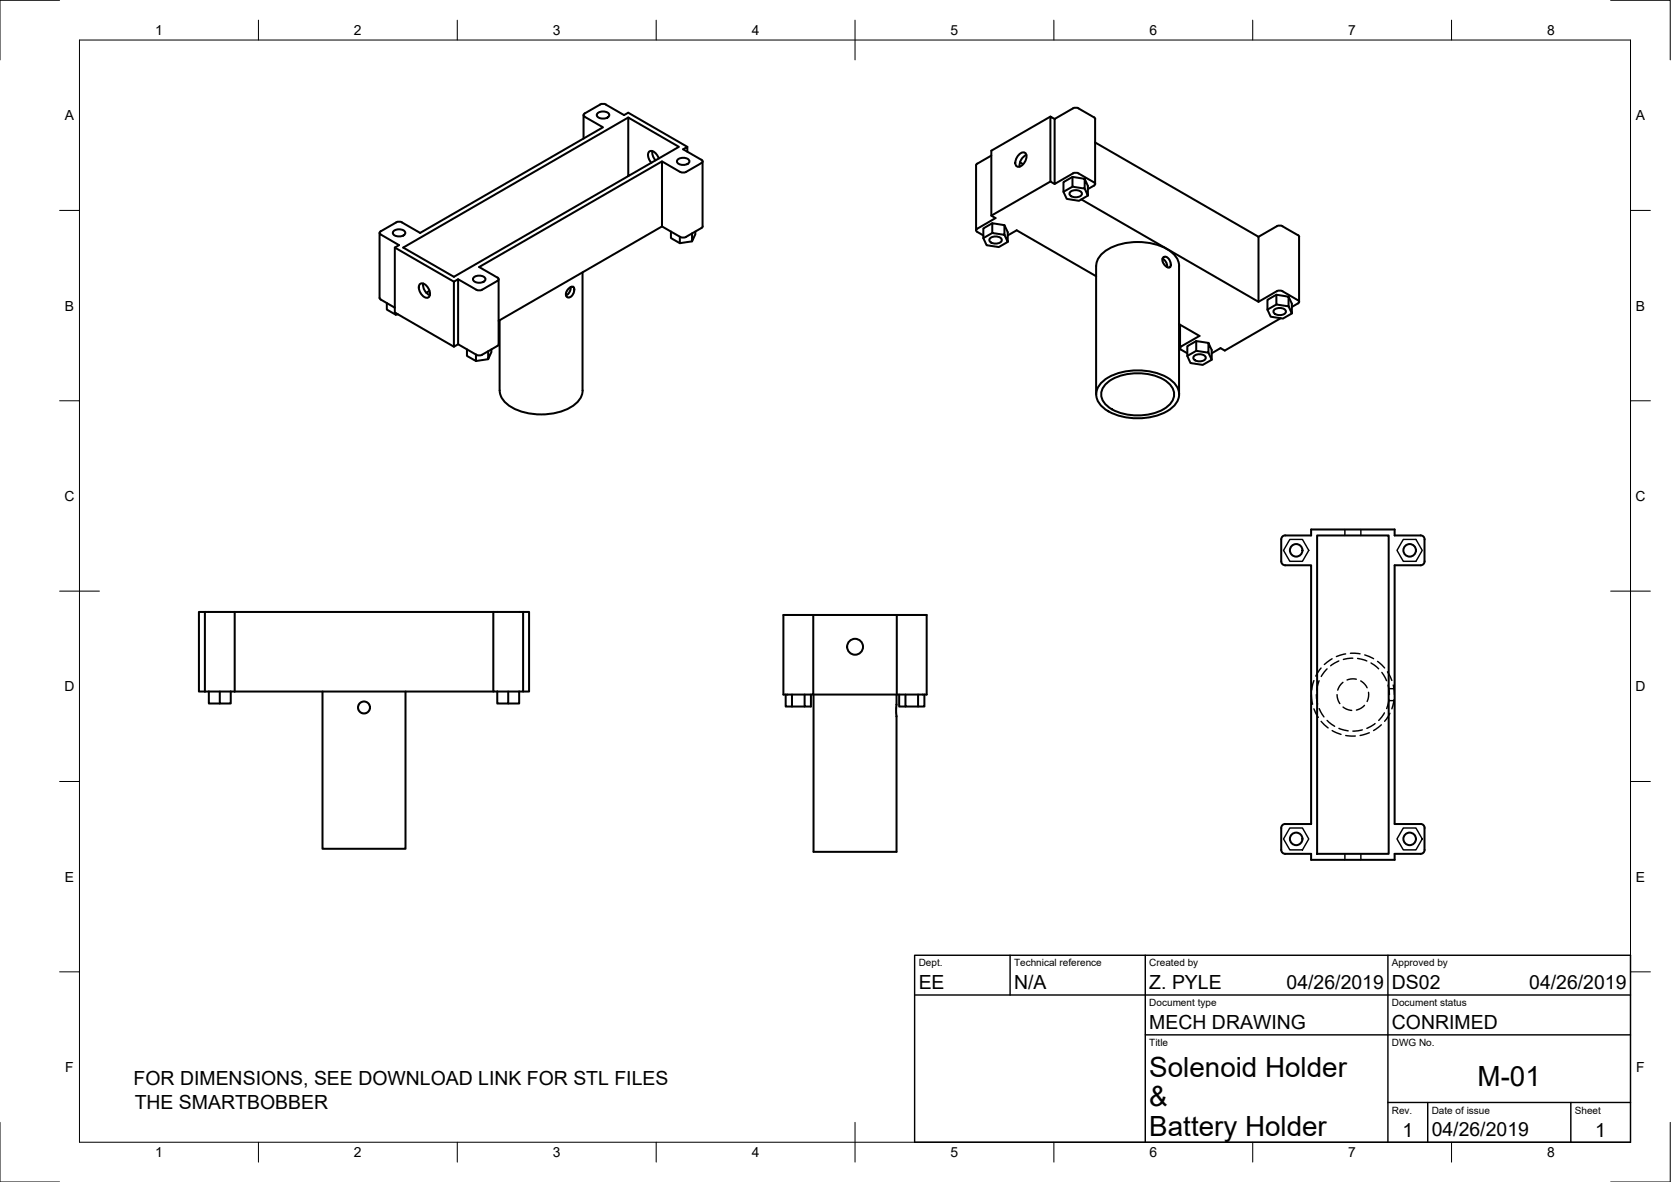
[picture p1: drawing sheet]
<svg xmlns="http://www.w3.org/2000/svg" width="420mm" height="297mm" viewBox="0 0 420 297" stroke-linecap="round" stroke-linejoin="round" font-family="sans-serif">
<!-- layer: Hidden -->
<g fill="none" stroke="#000" stroke-width=".36">
<path d="M324.3 135.6h3.2l1.6 2.7-1.6 2.8h-3.2l-1.6-2.8zM338.2 133.1v1.5M342.2 133.1v1.5M352.8 135.6h3.2l1.6 2.7-1.6 2.8h-3.2l-1.5-2.8zM329.7 174.6l.3 2.4M330.4 178.1l1.1 2.2M330.4 171l-.6 2.4M331 174.6l.3 2.3M331.7 171.1l-.6 2.3M331.7 178.1l1.2 2.1M332.2 167.9l-1.4 2M333.7 168.1l-1.5 1.9"/>
<path d="M334.9 165.6l-1.9 1.4M336.2 174.6l.2 1.1 .5 1.1M336.6 166.1l-2 1.2M337.7 171.5l-.9 .9-.4 1M337.7 177.7l.8 .5 1.4 .3M338.3 164.3l-2.3 .7M339.6 164.2l2.4 .1M340.1 165.4l-2.3 .3M341 170.7l-1.4-.1-.9 .3M341.4 165.5l2.3 .6M342.1 171.1l1.1 .9 .5 .8M343.1 177.3l-.8 .6-1.2 .5"/>
<path d="M343.2 164.6l2.2 .9M344.1 174v1.1l-.4 1.2M344.7 166.6l1.9 1.5M346.4 166.2l1.7 1.7M347.5 169l1.1 2.1M348.1 179.1l-1.4 1.9M348.9 168.8l1.1 2.2M349 172.2l.4 2.3M349.2 173.1h1.3M349.2 176.1h1.3M349.3 175.8l-.6 2.3M349.5 179.2l-1.4 2.1"/>
<path d="M350.3 172.2l.3 2.3M350.5 175.8l-.5 2.3M332.2 181.3l1.7 1.6M333.7 181l1.9 1.5M335 183.6l2.2 1M336.7 183l2.3 .7M338.4 184.8l2.4 .2M342.5 183.4l-2.3 .3M344.3 184.1l-2.3 .7M345.8 181.8l-2.1 1.2M347.3 182.1l-1.9 1.5M324.3 208.1h3.2l1.6 2.7-1.6 2.8h-3.2l-1.6-2.8z"/>
<path d="M338.2 214.6v1.5M342.2 214.6v1.5M352.8 208.1h3.2l1.6 2.7-1.6 2.8h-3.2l-1.5-2.8z"/>
</g>
<!-- layer: Visible -->
<g fill="none" stroke="#000" stroke-width=".51">
<path d="M146.7 28.9v5.9M147 29.3l4.6 2.7-46 26.5-4.5-2.6-.8-.2-.7 .2-3.9 2.2M147 28.5l3.9-2.2 1.1-.2 4.9 2.8 1.1-.6 14.8 8.6M147 28.5l-.3 .4 .3 .4M150.2 28.5a2.07 2.07 0 0 1 3 .3 1.36 1.36 0 0 1-1.8 1 .94 .94 0 0 1-1-.3 .94 .94 0 0 1-.2-1zM158 29.5l-56.6 32.7 12.7 7.4 56.6-32.7-12.7-7.4v14.7M164 38l.1 .9 .7 1.4M165.6 39.8a1.94 1.94 0 0 0-2.4-1.7 2.2 2.2 0 0 0 .6 2.8M172.8 38.1v-1.2l-1 .6 4.6 2.6 .3 .5-.3 .4-3.9 2.2M249.3 39.1l-3.6 2-.3 .4v16.4M256.3 38.8a1 1 0 0 1 1.4-.4 1 1 0 0 1 .4 1.4l-.4 .9a1.63 1.63 0 0 1-2.1 1 2.4 2.4 0 0 1 .7-2.9zM258.1 38.9a2.92 2.92 0 0 0-1.7 3"/>
<path d="M264.1 29.3l-14.8 8.6v16.3l1 .6-4.8 2.8v.5l.2 .2 1.5 .9M265.2 29.9l-1.1-.6v16.3l1.1 .6M275.4 35.8l41 23.7v16.3l-44.5-25.7M275.4 29.9v16.3M275.4 29.9l-.2-.3-4-2.4-.7-.1-.7 .1-4.6 2.7v16.3l4.6-2.6 1.1-.2 4.4 2.6v.4l-.2 .2-1.6 .9M95.4 58.5v16.4l.3 .4M95.7 58.1l-.3 .4 .3 .4 4.6 2.7-1 .6v16.3l14.8 8.6M98.9 58.1a2.07 2.07 0 0 1 3 .3 1.36 1.36 0 0 1-1.8 1 .94 .94 0 0 1-1-.2 .94 .94 0 0 1-.2-1.1zM166.5 40.6l4.5 2.6M168.7 58.2v1.6l2.2 1.3M170.4 40.1a2.07 2.07 0 0 1 2.9 .3 1.36 1.36 0 0 1-1.8 1 .94 .94 0 0 1-1-.2 .94 .94 0 0 1-.1-1.1zM170.9 59.5v1.6l3.1-.5"/>
<path d="M171.1 43.2l.7 .2 .7-.2M174.8 58.2v.7l-.8 1.7v-1.9M176.7 40.6v16.3M176.7 56.9l-.3 .4-3.9 2.2-.7 .2-.7-.2-4.6-2.6M248.9 59.9a2.07 2.07 0 0 1 3 .3 1.36 1.36 0 0 1-1.8 1 .94 .94 0 0 1-1-.2 .94 .94 0 0 1-.2-1.1zM249.5 56.1l3.1 .5v2.4l-3.1-.4zM249.5 56.1l-2.3 1.3v2.4l.9 1.8 3 .5 2.3-1.3M249.5 58.6l-2.3 1.2M252.6 56.6l.8 1.7v2.5l-.8-1.8M253.4 59.2l2.2-1.3 20 11.5M256.5 40.8l.8 .5M264.1 45.6l-14.8 8.6"/>
<path d="M269.1 48.3a2.07 2.07 0 0 1 2.9 .2 1.36 1.36 0 0 1-1.8 1.1 .94 .94 0 0 1-1-.3 .94 .94 0 0 1-.1-1zM269.7 44.5l-2.3 1.3v2.4l.8 1.8 3.1 .5 2.2-1.3M269.7 46.9l-2.3 1.3M272.7 44.9l-3-.4v2.4l3 .5v-2.5l.8 1.8v2.5l-.8-1.8M321 56.9l-4.6 2.6M321.1 56.8l.7-.1 .7 .1M322.5 56.9l3.9 2.2 .3 .4M326.6 59.5v16.3M95.7 75.3l3.6 2M97.3 76.2v1.6l2.2 1.3 .6-.1M99.3 62.2l14.8 8.6M99.5 78.7v.4"/>
<path d="M105.6 71.4a1.63 1.63 0 0 1 2.1 1 1.63 1.63 0 0 1-.2 2.4 2.49 2.49 0 0 1-1.9-3.4zM106.4 71.2a2.92 2.92 0 0 0 1.7 3M108 73.1l-.8 .5M115.2 70.2l-1.1 .6v16.3l1.1-.6M119.1 69.8a2.07 2.07 0 0 1 2.9 .2 1.36 1.36 0 0 1-1.8 1.1 .94 .94 0 0 1-1-.3 .94 .94 0 0 1-.1-1zM119.8 72.8l.7 .2 .7-.2 3.9-2.2 .3-.4-.3-.4-4.6-2.7 46-26.5v16.3l-41.1 23.7M119.8 72.8l-4.6-2.6v16.3l4.6 2.7M125.4 70.2v16.3M143 72.5l.6-.4 .4-.1 .3 .3 .1 .7-.6 1.3-.5 .4-.5 .1-.4-.4-.1-.5 .2-.8zM143.5 72.1l-.3 1.4-.9 .7M146.5 68.4v29.7a5.6 5.6 0 0 1-4.1 4.8 16 16 0 0 1-14.6-1.1 4.9 4.9 0 0 1-2.2-3.7M292.3 65.1l.9 .8 .3 1.2"/>
<path d="M292.5 64.7l.8-.1 .7 .7 .4 1-.2 .9-.8-.1-.7-.7-.4-1zM296.5 66.9v32.2M296.5 66.8a5.6 5.6 0 0 0-4.1-4.7 16 16 0 0 0-14.6 1.1 4.9 4.9 0 0 0-2.2 3.6v32.3M316.4 75.8l4.7-2.6 1-.1 4.5 2.5v.5l-.2 .1-1.6 .9M320.4 77.9a2.07 2.07 0 0 1 2.9 .3 1.36 1.36 0 0 1-1.8 1 .94 .94 0 0 1-1-.3 .94 .94 0 0 1-.1-1zM320.9 74.1l3.1 .5v2.4l-3.1-.5zM320.9 74.1l-2.2 1.3v2.4l.8 1.8 3.1 .5 2.2-1.3M320.9 76.5l-2.2 1.3M322 80l-14 8.1-1.1-.6-2.2 1.3M324 74.6l.8 1.7v2.5l-.8-1.8M117.4 87.8v1.6l2.3 1.3M119.7 89.1v1.6l3-.4"/>
<path d="M123.5 87.8v.7l-.8 1.8v-2M125.4 86.5l-.3 .4-3.9 2.3-.7 .1-.7-.1M125.6 80.5v17.6M276.9 96.3a14.3 14.3 0 0 1 12.2-3 9.1 9.1 0 0 1 7.2 4.5 4.2 4.2 0 0 1-1.9 4.9 15.6 15.6 0 0 1-16.7 0 4.1 4.1 0 0 1-.8-6.4zM278 96.6a12.8 12.8 0 0 1 11.5-2.4 7.7 7.7 0 0 1 5.5 3.8 4 4 0 0 1-2.5 4.8 14 14 0 0 1-13.8-.5 3.6 3.6 0 0 1-.7-5.7zM296.5 81.5l5.1 2.9-4.8 2.9v.4l.2 .2 1.5 .9M296.7 81.6v5.9M300.2 89.5a2.07 2.07 0 0 1 3 .3 1.36 1.36 0 0 1-1.8 1 .94 .94 0 0 1-1-.3 .94 .94 0 0 1-.2-1zM300.8 85.7l-2.3 1.3v2.5l.8 1.7 3.1 .5 2.3-1.3v-2.4l-.9-1.8v2.4l-3-.4v-2.5l3 .5M300.8 88.2l-2.3 1.3M303.8 88.6l.9 1.8M322.2 135.6v5.5a1.01 1.01 0 0 0 1 1h6.5v65h-6.5a1.01 1.01 0 0 0-1 1v5.5a1.01 1.01 0 0 0 1 1h6.5v1.5h21v-1.5h6.5a.97 .97 0 0 0 1-1v-5.5a.97 .97 0 0 0-1-1h-6.5v-65h6.5a1.01 1.01 0 0 0 1-1v-5.5"/>
<path d="M323.2 134.6h6.5v-1.5h21v1.5h6.5M323.2 134.5a1.01 1.01 0 0 0-1 1M331.2 134.6h18v80h-18zM357.2 134.5a1.01 1.01 0 0 1 1 1M51.5 153.8h7.5M51.5 153.8h-1.5v20h1.5M51.5 153.8v20M59 153.8v20M59 153.8h65M124 153.8h7.5M124 153.8v20h1M131.5 153.8v20h-1"/>
<path d="M131.5 153.8h1.5v20h-1.5M204.5 154.5v20h-7.5v-20h36v20h-28.5M225.5 154.5v20M51.5 173.8h1M52.5 173.8v3h2.8M52.5 173.8h5.5M55.3 173.8v3h2.7v-3M58 173.8h1M59 173.8h65M81.1 173.8v39.5h20.9v-39.5M125 173.8v3h2.8v-3M125 173.8h5.5"/>
<path d="M130.5 173.8v3h-2.7M197.5 174.5v3.1h1.6v-3.1M199.1 177.6h3.2M202.3 174.5v3.1h1.6v-3.1M204.6 174.5v39.6h20.8v-39.6M226.1 174.5v3.1h1.6M227.7 174.5v3.1h3.1M230.8 174.5v3.1h1.6v-3.1"/>
<circle cx="325.9" cy="138.3" r="1.58"/>
<circle cx="354.4" cy="138.3" r="1.58"/>
<circle cx="91.5" cy="177.8" r="1.5"/>
<circle cx="215" cy="162.5" r="2"/>
<circle cx="325.9" cy="210.8" r="1.58"/>
<circle cx="354.4" cy="210.8" r="1.58"/>
</g>
<!-- layer: Border -->
<g fill="none" stroke="#000" stroke-width=".25">
<path d="M15 .1h-15v15M20 10.1h390v276.9h-390zM65 5.1v5M115 5.1v5M165 5.1v5M215 5.1v10M265 5.1v5M315 5.1v5M365 5.1v5M405 .1h15v15M15 52.9h5M410 52.9h5"/>
<path d="M15 100.7h5M410 100.7h5M15 148.6h10M405 148.6h10M15 196.4h5M410 196.4h5M15 244.2h5M410 244.2h5M0 282.1v14.9h15M65 287v5M115 287v5M165 287v5"/>
<path d="M215 282.1v9.9M265 287v5M315 287v5M365 287v5M420 282.1v14.9h-15"/>
</g>
<!-- layer: TitleBlock -->
<path d="M230 240.1h180v46.9h-180zM230 250h180M254 240.1v9.9M288 240.1v46.9M349 240.1v46.9M288 260.1h122M349 277.1h61M359 277.1v9.9M395 277.1v9.9" fill="none" stroke="#000" stroke-width=".36"/>
<g font-size="7">
<text x="289" y="270.6">Solenoid Holder</text>
<text x="371.5" y="272.9">M-01</text>
<text x="289" y="278.1">&amp;</text>
<text x="289" y="285.5">Battery Holder</text>
</g>
<g font-size="4.9">
<text x="231" y="248.5">EE</text>
<text x="255" y="248.5">N/A</text>
<text x="289" y="248.5">Z. PYLE</text>
<text x="323.5" y="248.5">04/26/2019</text>
<text x="350" y="248.5">DS02</text>
<text x="384.5" y="248.5">04/26/2019</text>
<text x="289" y="258.6">MECH DRAWING</text>
<text x="350" y="258.6">CONRIMED</text>
<text x="33.6" y="272.8">FOR DIMENSIONS, SEE DOWNLOAD LINK FOR STL FILES</text>
<text x="33.9" y="278.7">THE SMARTBOBBER</text>
<text x="352.6" y="285.7">1</text>
<text x="360" y="285.5">04/26/2019</text>
<text x="401.1" y="285.7">1</text>
</g>
<g font-size="3.5">
<text x="39" y="8.8">1</text>
<text x="89" y="8.8">2</text>
<text x="139" y="8.8">3</text>
<text x="189" y="8.8">4</text>
<text x="239" y="8.8">5</text>
<text x="289" y="8.8">6</text>
<text x="339" y="8.8">7</text>
<text x="389" y="8.8">8</text>
<text x="16.3" y="30.2">A</text>
<text x="411.3" y="30.2">A</text>
<text x="16.3" y="78">B</text>
<text x="411.3" y="78">B</text>
<text x="16.2" y="125.9">C</text>
<text x="411.2" y="125.9">C</text>
<text x="16.2" y="173.7">D</text>
<text x="411.2" y="173.7">D</text>
<text x="16.3" y="221.6">E</text>
<text x="411.3" y="221.6">E</text>
<text x="16.4" y="269.4">F</text>
<text x="411.4" y="269.4">F</text>
<text x="39" y="290.8">1</text>
<text x="89" y="290.8">2</text>
<text x="139" y="290.8">3</text>
<text x="189" y="290.8">4</text>
<text x="239" y="290.8">5</text>
<text x="289" y="290.8">6</text>
<text x="339" y="290.8">7</text>
<text x="389" y="290.8">8</text>
</g>
<g font-size="2.5">
<text x="231" y="242.9">Dept.</text>
<text x="255" y="242.9">Technical reference</text>
<text x="289" y="242.9">Created by</text>
<text x="350" y="242.9">Approved by</text>
<text x="289" y="252.8">Document type</text>
<text x="350" y="252.8">Document status</text>
<text x="289" y="262.9">Title</text>
<text x="350" y="262.9">DWG No.</text>
<text x="350" y="279.9">Rev.</text>
<text x="360" y="279.9">Date of issue</text>
<text x="396" y="279.9">Sheet</text>
</g>
</svg>
